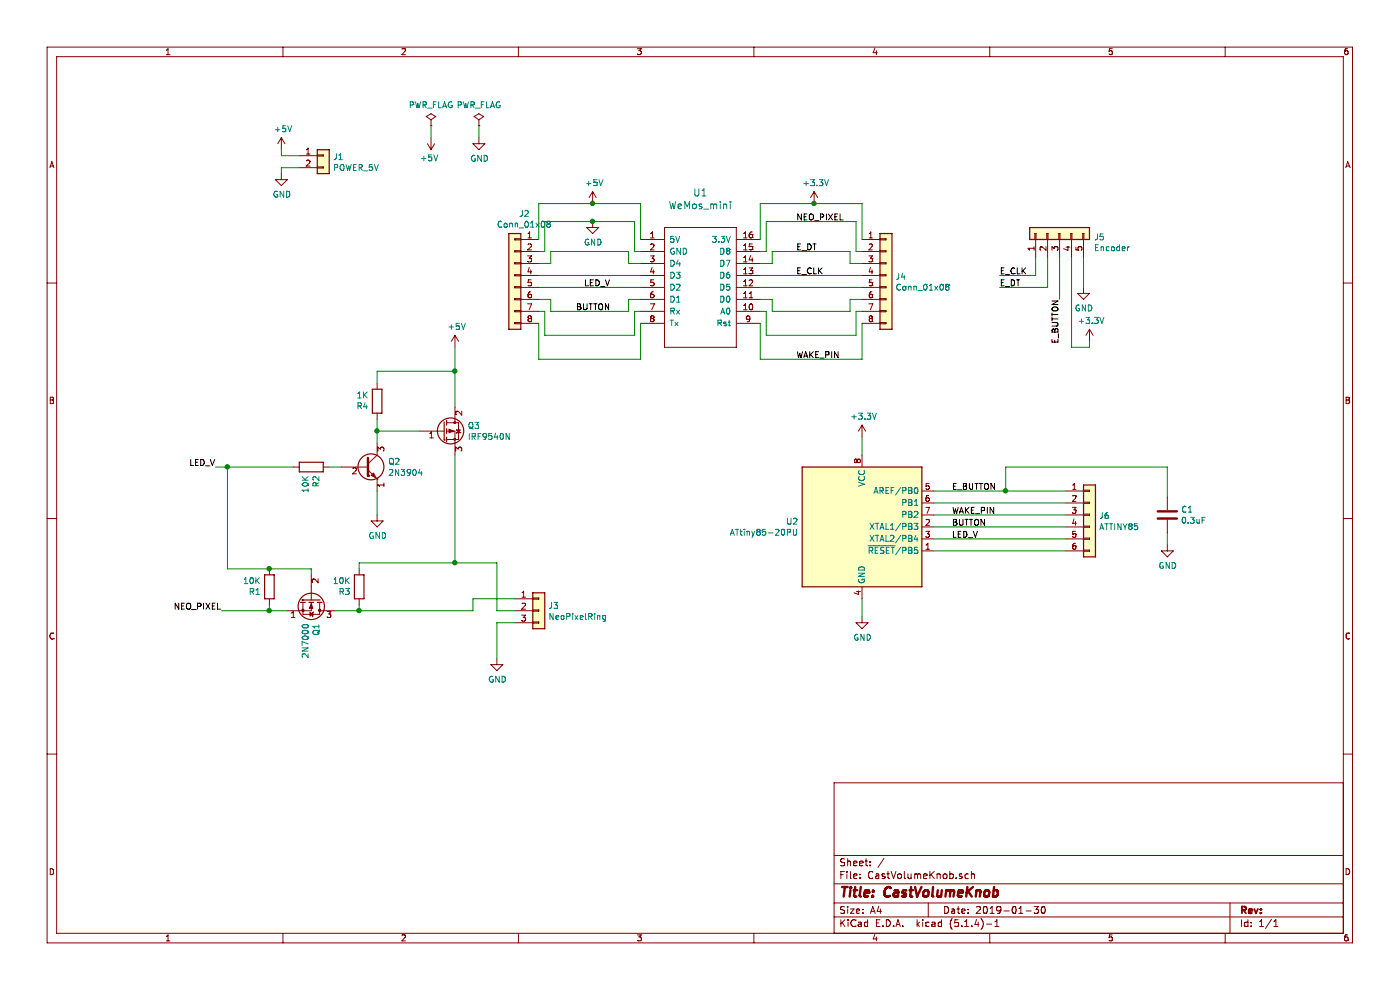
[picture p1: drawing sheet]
EESchema Schematic File Version 4
LIBS:CastVolumeKnob-cache
EELAYER 26 0
EELAYER END
$Descr A4 11693 8268
encoding utf-8
Sheet 1 1
Title "CastVolumeKnob"
Date "2019-01-30"
Rev ""
Comp ""
Comment1 ""
Comment2 ""
Comment3 ""
Comment4 ""
$EndDescr
$Comp
L CastVolumeKnob-rescue:WeMos_mini-wemos_mini U1
U 1 1
P 5850 2350
F 0 "U1" H 5850 3093 60  0000 C CNN
F 1 "WeMos_mini" H 5850 2987 60  0000 C CNN
F 2 "wemos-d1-mini:wemos-d1-mini-connectors-only" H 6400 1650 60  0001 C CNN
F 3 "" H 5850 2881 60  0000 C CNN
	1    5850 2350
	1    0    0    -1  
$EndComp
$Comp
L Transistor_BJT:2N3904 Q2
U 1 1
P 3050 3900
F 0 "Q2" H 3241 3946 50  0000 L CNN
F 1 "2N3904" H 3241 3855 50  0000 L CNN
F 2 "Package_TO_SOT_THT:TO-92_Inline" H 3250 3825 50  0001 L CIN
F 3 "" H 3050 3900 50  0001 L CNN
	1    3050 3900
	1    0    0    -1  
$EndComp
$Comp
L Transistor_FET:IRF9540N Q3
U 1 1
P 3700 3600
F 0 "Q3" H 3905 3646 50  0000 L CNN
F 1 "IRF9540N" H 3905 3555 50  0000 L CNN
F 2 "Package-TO:TO-220-3_Horizontal_TabDown-132" H 3900 3525 50  0001 L CIN
F 3 "" H 3700 3600 50  0001 L CNN
	1    3700 3600
	1    0    0    -1  
$EndComp
$Comp
L Device:R R2
U 1 1
P 2600 3900
F 0 "R2" H 2670 3946 50  0000 L CNN
F 1 "10K" H 2670 3855 50  0000 L CNN
F 2 "Resistor_THT:R_Axial_DIN0207_L6.3mm_D2.5mm_P10.16mm_Horizontal" V 2530 3900 50  0001 C CNN
F 3 "" H 2600 3900 50  0001 C CNN
	1    2600 3900
	0    1    1    0   
$EndComp
$Comp
L Transistor_FET:2N7000 Q1
U 1 1
P 2600 5000
F 0 "Q1" H 2805 5046 50  0000 L CNN
F 1 "2N7000" H 2805 4955 50  0000 L CNN
F 2 "Package_TO_SOT_THT:TO-92_Inline" H 2800 4925 50  0001 L CIN
F 3 "" H 2600 5000 50  0001 L CNN
	1    2600 5000
	0    1    1    0   
$EndComp
$Comp
L power:GND #PWR03
U 1 1
P 3150 4300
F 0 "#PWR03" H 3150 4050 50  0001 C CNN
F 1 "GND" H 3155 4127 50  0000 C CNN
F 2 "" H 3150 4300 50  0001 C CNN
F 3 "" H 3150 4300 50  0001 C CNN
	1    3150 4300
	1    0    0    -1  
$EndComp
Wire Wire Line
	2750 3900 2850 3900
Wire Wire Line
	3500 3600 3150 3600
Wire Wire Line
	3150 3600 3150 3700
$Comp
L Device:R R4
U 1 1
P 3150 3350
F 0 "R4" H 3220 3396 50  0000 L CNN
F 1 "1K" H 3220 3305 50  0000 L CNN
F 2 "Resistor_THT:R_Axial_DIN0207_L6.3mm_D2.5mm_P10.16mm_Horizontal" V 3080 3350 50  0001 C CNN
F 3 "" H 3150 3350 50  0001 C CNN
	1    3150 3350
	-1   0    0    1   
$EndComp
Wire Wire Line
	3800 3400 3800 3100
Wire Wire Line
	3800 3100 3150 3100
Wire Wire Line
	3150 3100 3150 3200
Wire Wire Line
	3150 3500 3150 3600
Connection ~ 3150 3600
$Comp
L power:+5V #PWR05
U 1 1
P 3800 2900
F 0 "#PWR05" H 3800 2750 50  0001 C CNN
F 1 "+5V" H 3815 3073 50  0000 C CNN
F 2 "" H 3800 2900 50  0001 C CNN
F 3 "" H 3800 2900 50  0001 C CNN
	1    3800 2900
	1    0    0    -1  
$EndComp
Wire Wire Line
	3800 2900 3800 3100
Connection ~ 3800 3100
Wire Wire Line
	3150 4100 3150 4300
$Comp
L power:GND #PWR07
U 1 1
P 4150 5500
F 0 "#PWR07" H 4150 5250 50  0001 C CNN
F 1 "GND" H 4155 5327 50  0000 C CNN
F 2 "" H 4150 5500 50  0001 C CNN
F 3 "" H 4150 5500 50  0001 C CNN
	1    4150 5500
	1    0    0    -1  
$EndComp
$Comp
L Device:R R3
U 1 1
P 3000 4900
F 0 "R3" H 3070 4946 50  0000 L CNN
F 1 "10K" H 3070 4855 50  0000 L CNN
F 2 "Resistor_THT:R_Axial_DIN0207_L6.3mm_D2.5mm_P10.16mm_Horizontal" V 2930 4900 50  0001 C CNN
F 3 "" H 3000 4900 50  0001 C CNN
	1    3000 4900
	-1   0    0    1   
$EndComp
$Comp
L Device:R R1
U 1 1
P 2250 4900
F 0 "R1" H 2320 4946 50  0000 L CNN
F 1 "10K" H 2320 4855 50  0000 L CNN
F 2 "Resistor_THT:R_Axial_DIN0207_L6.3mm_D2.5mm_P10.16mm_Horizontal" V 2180 4900 50  0001 C CNN
F 3 "" H 2250 4900 50  0001 C CNN
	1    2250 4900
	-1   0    0    1   
$EndComp
Wire Wire Line
	2250 4750 2600 4750
Wire Wire Line
	2600 4750 2600 4800
Wire Wire Line
	2400 5100 2250 5100
Wire Wire Line
	2250 5100 2250 5050
Wire Wire Line
	2800 5100 3000 5100
Wire Wire Line
	3000 5100 3000 5050
Wire Wire Line
	3000 4700 3000 4750
$Comp
L power:+5V #PWR08
U 1 1
P 4950 1700
F 0 "#PWR08" H 4950 1550 50  0001 C CNN
F 1 "+5V" H 4965 1873 50  0000 C CNN
F 2 "" H 4950 1700 50  0001 C CNN
F 3 "" H 4950 1700 50  0001 C CNN
	1    4950 1700
	1    0    0    -1  
$EndComp
$Comp
L power:+3.3V #PWR010
U 1 1
P 6800 1700
F 0 "#PWR010" H 6800 1550 50  0001 C CNN
F 1 "+3.3V" H 6815 1873 50  0000 C CNN
F 2 "" H 6800 1700 50  0001 C CNN
F 3 "" H 6800 1700 50  0001 C CNN
	1    6800 1700
	1    0    0    -1  
$EndComp
$Comp
L power:GND #PWR09
U 1 1
P 4950 1850
F 0 "#PWR09" H 4950 1600 50  0001 C CNN
F 1 "GND" H 4955 1677 50  0000 C CNN
F 2 "" H 4950 1850 50  0001 C CNN
F 3 "" H 4950 1850 50  0001 C CNN
	1    4950 1850
	1    0    0    -1  
$EndComp
Text Label 5100 2400 2    50   ~ 0
LED_V
Text Label 1800 3900 2    50   ~ 0
LED_V
Wire Wire Line
	2250 5100 1850 5100
Connection ~ 2250 5100
Text Label 6650 1850 0    50   ~ 0
NEO_PIXEL
Text Label 1850 5100 2    50   ~ 0
NEO_PIXEL
Wire Wire Line
	8950 2900 9100 2900
$Comp
L power:GND #PWR013
U 1 1
P 9050 2400
F 0 "#PWR013" H 9050 2150 50  0001 C CNN
F 1 "GND" H 9055 2227 50  0000 C CNN
F 2 "" H 9050 2400 50  0001 C CNN
F 3 "" H 9050 2400 50  0001 C CNN
	1    9050 2400
	1    0    0    -1  
$EndComp
$Comp
L power:+3.3V #PWR014
U 1 1
P 9100 2850
F 0 "#PWR014" H 9100 2700 50  0001 C CNN
F 1 "+3.3V" H 9115 3023 50  0000 C CNN
F 2 "" H 9100 2850 50  0001 C CNN
F 3 "" H 9100 2850 50  0001 C CNN
	1    9100 2850
	1    0    0    -1  
$EndComp
Wire Wire Line
	9100 2850 9100 2900
$Comp
L power:GND #PWR012
U 1 1
P 7200 5150
F 0 "#PWR012" H 7200 4900 50  0001 C CNN
F 1 "GND" H 7205 4977 50  0000 C CNN
F 2 "" H 7200 5150 50  0001 C CNN
F 3 "" H 7200 5150 50  0001 C CNN
	1    7200 5150
	1    0    0    -1  
$EndComp
$Comp
L power:+3.3V #PWR011
U 1 1
P 7200 3650
F 0 "#PWR011" H 7200 3500 50  0001 C CNN
F 1 "+3.3V" H 7215 3823 50  0000 C CNN
F 2 "" H 7200 3650 50  0001 C CNN
F 3 "" H 7200 3650 50  0001 C CNN
	1    7200 3650
	1    0    0    -1  
$EndComp
Wire Wire Line
	7200 3650 7200 3800
Wire Wire Line
	7200 5000 7200 5150
Text Label 7950 4300 0    50   ~ 0
WAKE_PIN
Text Label 6650 3000 0    50   ~ 0
WAKE_PIN
Text Label 8850 2500 3    50   ~ 0
E_BUTTON
Text Label 7950 4100 0    50   ~ 0
E_BUTTON
$Comp
L Connector_Generic:Conn_01x03 J3
U 1 1
P 4500 5100
F 0 "J3" H 4579 5142 50  0000 L CNN
F 1 "NeoPixelRing" H 4579 5051 50  0000 L CNN
F 2 "Connector_PinHeader_2.54mm:PinHeader_1x03_P2.54mm_Horizontal" H 4500 5100 50  0001 C CNN
F 3 "~" H 4500 5100 50  0001 C CNN
	1    4500 5100
	1    0    0    -1  
$EndComp
Wire Wire Line
	4300 5200 4150 5200
Wire Wire Line
	4150 5200 4150 5500
$Comp
L Connector_Generic:Conn_01x08 J4
U 1 1
P 7400 2300
F 0 "J4" H 7480 2292 50  0000 L CNN
F 1 "Conn_01x08" H 7480 2201 50  0000 L CNN
F 2 "Connector_PinHeader_2.54mm:PinHeader_1x08_P2.54mm_Vertical" H 7400 2300 50  0001 C CNN
F 3 "~" H 7400 2300 50  0001 C CNN
	1    7400 2300
	1    0    0    -1  
$EndComp
$Comp
L Connector_Generic:Conn_01x08 J2
U 1 1
P 4300 2300
F 0 "J2" H 4220 2817 50  0000 C CNN
F 1 "Conn_01x08" H 4220 2726 50  0000 C CNN
F 2 "Connector_PinHeader_2.54mm:PinHeader_1x08_P2.54mm_Vertical" H 4300 2300 50  0001 C CNN
F 3 "~" H 4300 2300 50  0001 C CNN
	1    4300 2300
	-1   0    0    -1  
$EndComp
Wire Wire Line
	3000 4700 3800 4700
Wire Wire Line
	3800 3800 3800 4700
Connection ~ 3800 4700
Wire Wire Line
	3800 4700 4150 4700
Connection ~ 2250 4750
Wire Wire Line
	4500 2000 4500 1700
Wire Wire Line
	4500 1700 4950 1700
Wire Wire Line
	5350 1700 5350 2000
Wire Wire Line
	5350 2700 5350 3000
Wire Wire Line
	5350 3000 4500 3000
Wire Wire Line
	4500 3000 4500 2700
Wire Wire Line
	4500 2600 4550 2600
Wire Wire Line
	4550 2600 4550 2800
Wire Wire Line
	4550 2800 5300 2800
Wire Wire Line
	5300 2800 5300 2600
Wire Wire Line
	5300 2600 5350 2600
Wire Wire Line
	5350 2500 5250 2500
Wire Wire Line
	5250 2500 5250 2600
Wire Wire Line
	5250 2600 4600 2600
Wire Wire Line
	4600 2600 4600 2500
Wire Wire Line
	4600 2500 4500 2500
Wire Wire Line
	4500 2100 4550 2100
Wire Wire Line
	4550 2100 4550 1850
Wire Wire Line
	4550 1850 4950 1850
Wire Wire Line
	5300 1850 5300 2100
Wire Wire Line
	5300 2100 5350 2100
Wire Wire Line
	5350 2200 5250 2200
Wire Wire Line
	5250 2200 5250 2100
Wire Wire Line
	5250 2100 4600 2100
Wire Wire Line
	4600 2100 4600 2200
Wire Wire Line
	4600 2200 4500 2200
Connection ~ 4950 1850
Wire Wire Line
	4950 1850 5300 1850
Wire Wire Line
	4500 2300 5350 2300
Wire Wire Line
	4500 2400 5350 2400
Connection ~ 4950 1700
Wire Wire Line
	4950 1700 5350 1700
Wire Wire Line
	6350 2000 6350 1700
Wire Wire Line
	7200 1700 7200 2000
Wire Wire Line
	7200 2700 7200 3000
Wire Wire Line
	7200 3000 6350 3000
Wire Wire Line
	6350 3000 6350 2700
Wire Wire Line
	6350 2600 6400 2600
Wire Wire Line
	6400 2600 6400 2800
Wire Wire Line
	6400 2800 7150 2800
Wire Wire Line
	7150 2800 7150 2600
Wire Wire Line
	7150 2600 7200 2600
Wire Wire Line
	7200 2500 7100 2500
Wire Wire Line
	7100 2500 7100 2600
Wire Wire Line
	7100 2600 6450 2600
Wire Wire Line
	6450 2600 6450 2500
Wire Wire Line
	6450 2500 6350 2500
Wire Wire Line
	6350 2100 6400 2100
Wire Wire Line
	6400 2100 6400 1850
Wire Wire Line
	7150 1850 7150 2100
Wire Wire Line
	7150 2100 7200 2100
Wire Wire Line
	7200 2200 7100 2200
Wire Wire Line
	7100 2200 7100 2100
Wire Wire Line
	7100 2100 6450 2100
Wire Wire Line
	6450 2100 6450 2200
Wire Wire Line
	6450 2200 6350 2200
Wire Wire Line
	6350 2300 7200 2300
Wire Wire Line
	6350 2400 7200 2400
Wire Wire Line
	6400 1850 7150 1850
Wire Wire Line
	6350 1700 6800 1700
Connection ~ 6800 1700
Wire Wire Line
	6800 1700 7200 1700
Text Label 8350 2300 0    50   ~ 0
E_CLK
Text Label 8350 2400 0    50   ~ 0
E_DT
Wire Wire Line
	8350 2300 8650 2300
Wire Wire Line
	8750 2400 8350 2400
Text Label 6650 2300 0    50   ~ 0
E_CLK
Text Label 6650 2100 0    50   ~ 0
E_DT
$Comp
L Connector_Generic:Conn_01x05 J5
U 1 1
P 8850 1950
F 0 "J5" V 8816 1662 50  0000 R CNN
F 1 "Encoder" V 8725 1662 50  0000 R CNN
F 2 "Connector_PinHeader_2.54mm:PinHeader_1x05_P2.54mm_Horizontal" H 8850 1950 50  0001 C CNN
F 3 "~" H 8850 1950 50  0001 C CNN
	1    8850 1950
	0    -1   -1   0   
$EndComp
Wire Wire Line
	8650 2300 8650 2150
Wire Wire Line
	8750 2150 8750 2400
Wire Wire Line
	8850 2150 8850 2500
Wire Wire Line
	8950 2150 8950 2900
Wire Wire Line
	9050 2150 9050 2400
Text Label 7950 4500 0    50   ~ 0
LED_V
Wire Wire Line
	1800 3900 1900 3900
Connection ~ 1900 3900
Wire Wire Line
	1900 4750 2250 4750
$Comp
L Device:C C1
U 1 1
P 9750 4300
F 0 "C1" H 9865 4346 50  0000 L CNN
F 1 "0.3uF" H 9865 4255 50  0000 L CNN
F 2 "Capacitor_THT:C_Disc_D3.8mm_W2.6mm_P2.50mm" H 9788 4150 50  0001 C CNN
F 3 "~" H 9750 4300 50  0001 C CNN
	1    9750 4300
	1    0    0    -1  
$EndComp
$Comp
L power:GND #PWR015
U 1 1
P 9750 4550
F 0 "#PWR015" H 9750 4300 50  0001 C CNN
F 1 "GND" H 9755 4377 50  0000 C CNN
F 2 "" H 9750 4550 50  0001 C CNN
F 3 "" H 9750 4550 50  0001 C CNN
	1    9750 4550
	1    0    0    -1  
$EndComp
Wire Wire Line
	9750 4450 9750 4550
$Comp
L Connector_Generic:Conn_01x02 J1
U 1 1
P 2700 1300
F 0 "J1" H 2780 1292 50  0000 L CNN
F 1 "POWER_5V" H 2780 1201 50  0000 L CNN
F 2 "Connector_PinHeader_2.54mm:PinHeader_1x02_P2.54mm_Horizontal" H 2700 1300 50  0001 C CNN
F 3 "~" H 2700 1300 50  0001 C CNN
	1    2700 1300
	1    0    0    -1  
$EndComp
$Comp
L power:+5V #PWR01
U 1 1
P 2350 1250
F 0 "#PWR01" H 2350 1100 50  0001 C CNN
F 1 "+5V" H 2365 1423 50  0000 C CNN
F 2 "" H 2350 1250 50  0001 C CNN
F 3 "" H 2350 1250 50  0001 C CNN
	1    2350 1250
	1    0    0    -1  
$EndComp
$Comp
L power:GND #PWR02
U 1 1
P 2350 1450
F 0 "#PWR02" H 2350 1200 50  0001 C CNN
F 1 "GND" H 2355 1277 50  0000 C CNN
F 2 "" H 2350 1450 50  0001 C CNN
F 3 "" H 2350 1450 50  0001 C CNN
	1    2350 1450
	1    0    0    -1  
$EndComp
Wire Wire Line
	2500 1300 2350 1300
Wire Wire Line
	2350 1300 2350 1250
Wire Wire Line
	2500 1400 2350 1400
Wire Wire Line
	2350 1400 2350 1450
$Comp
L power:PWR_FLAG #FLG01
U 1 1
P 3600 1050
F 0 "#FLG01" H 3600 1125 50  0001 C CNN
F 1 "PWR_FLAG" H 3600 1224 50  0000 C CNN
F 2 "" H 3600 1050 50  0001 C CNN
F 3 "~" H 3600 1050 50  0001 C CNN
	1    3600 1050
	1    0    0    -1  
$EndComp
$Comp
L power:PWR_FLAG #FLG02
U 1 1
P 4000 1050
F 0 "#FLG02" H 4000 1125 50  0001 C CNN
F 1 "PWR_FLAG" H 4000 1224 50  0000 C CNN
F 2 "" H 4000 1050 50  0001 C CNN
F 3 "~" H 4000 1050 50  0001 C CNN
	1    4000 1050
	1    0    0    -1  
$EndComp
$Comp
L power:GND #PWR06
U 1 1
P 4000 1150
F 0 "#PWR06" H 4000 900 50  0001 C CNN
F 1 "GND" H 4005 977 50  0000 C CNN
F 2 "" H 4000 1150 50  0001 C CNN
F 3 "" H 4000 1150 50  0001 C CNN
	1    4000 1150
	1    0    0    -1  
$EndComp
$Comp
L power:+5V #PWR04
U 1 1
P 3600 1150
F 0 "#PWR04" H 3600 1000 50  0001 C CNN
F 1 "+5V" H 3615 1323 50  0000 C CNN
F 2 "" H 3600 1150 50  0001 C CNN
F 3 "" H 3600 1150 50  0001 C CNN
	1    3600 1150
	-1   0    0    1   
$EndComp
Wire Wire Line
	3600 1050 3600 1150
Wire Wire Line
	4000 1050 4000 1150
$Comp
L Connector_Generic:Conn_01x06 J6
U 1 1
P 9100 4300
F 0 "J6" H 9180 4292 50  0000 L CNN
F 1 "ATTINY85" H 9180 4201 50  0000 L CNN
F 2 "Connector_PinHeader_2.54mm:PinHeader_1x06_P2.54mm_Vertical" H 9100 4300 50  0001 C CNN
F 3 "~" H 9100 4300 50  0001 C CNN
	1    9100 4300
	1    0    0    -1  
$EndComp
Wire Wire Line
	1900 3900 2450 3900
Wire Wire Line
	7800 4500 8900 4500
Wire Wire Line
	7800 4300 8900 4300
Wire Wire Line
	7800 4100 8400 4100
$Comp
L MCU_Microchip_ATtiny:ATtiny85-20PU U2
U 1 1
P 7200 4400
F 0 "U2" H 6670 4446 50  0000 R CNN
F 1 "ATtiny85-20PU" H 6670 4355 50  0000 R CNN
F 2 "Package_DIP:DIP-8_W7.62mm_Socket_LongPads" H 7200 4400 50  0001 C CIN
F 3 "" H 7200 4400 50  0001 C CNN
	1    7200 4400
	1    0    0    -1  
$EndComp
Wire Wire Line
	7800 4200 8900 4200
Wire Wire Line
	8900 4400 7800 4400
Wire Wire Line
	8900 4600 7800 4600
Wire Wire Line
	9750 4150 9750 3900
Wire Wire Line
	9750 3900 8400 3900
Wire Wire Line
	8400 3900 8400 4100
Connection ~ 8400 4100
Wire Wire Line
	8400 4100 8900 4100
Wire Wire Line
	1900 3900 1900 4750
Text Label 5100 2600 2    50   ~ 0
BUTTON
Text Label 7950 4400 0    50   ~ 0
BUTTON
Wire Wire Line
	4300 5100 4150 5100
Wire Wire Line
	4150 4700 4150 5100
Wire Wire Line
	4300 5000 3950 5000
Wire Wire Line
	3950 5000 3950 5100
Wire Wire Line
	3950 5100 3000 5100
Connection ~ 3000 5100
$EndSCHEMATC
